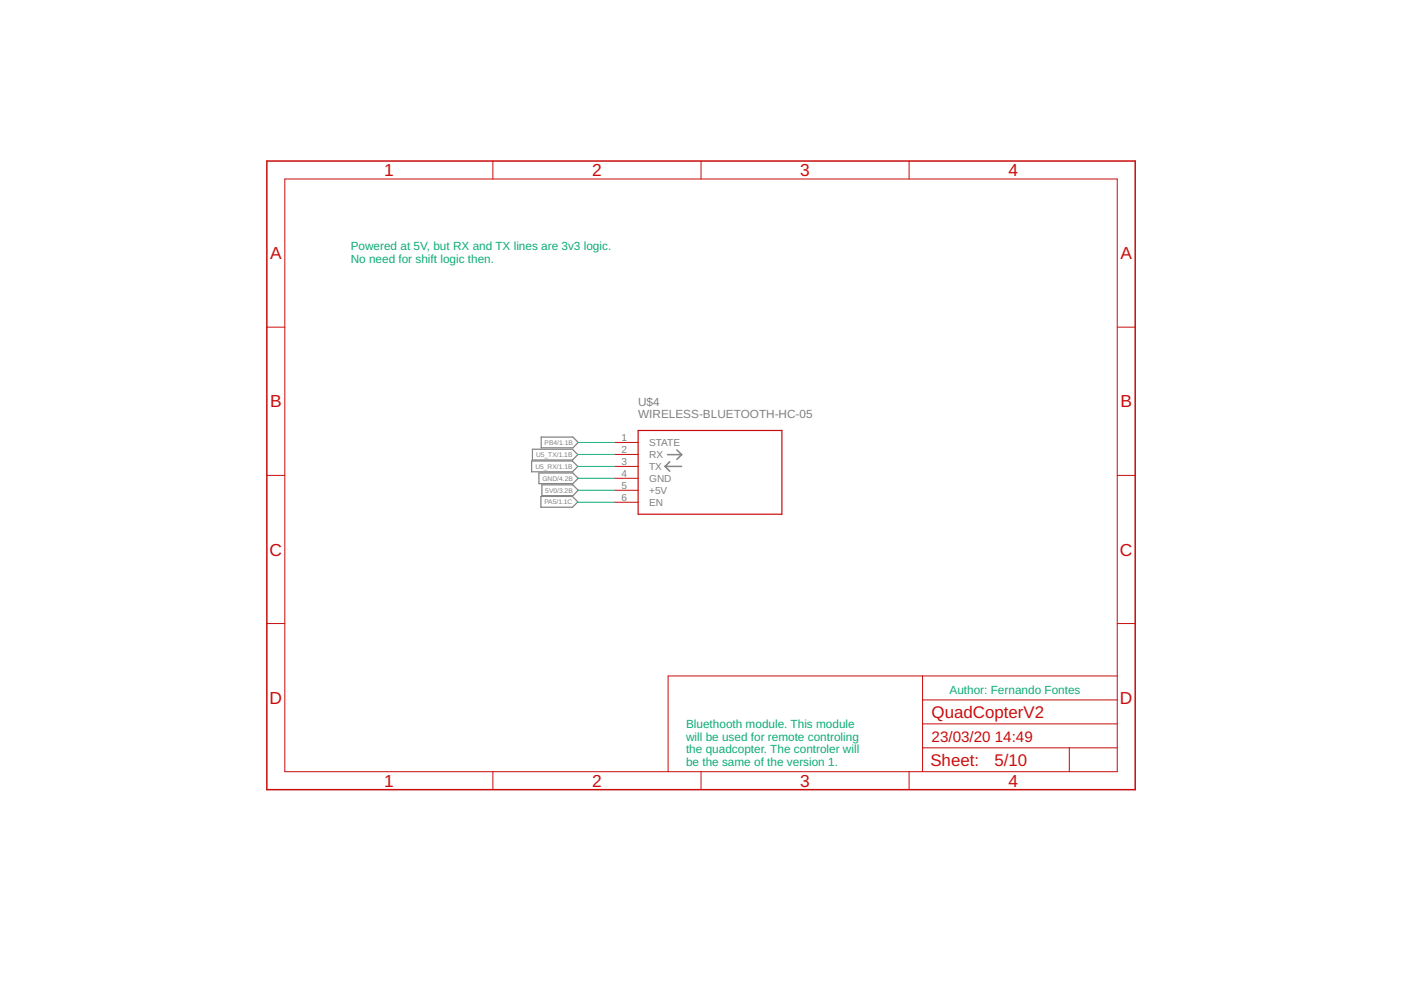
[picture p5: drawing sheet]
<svg xmlns="http://www.w3.org/2000/svg" width="297mm" height="210mm" viewBox="0 0 297 210" stroke-linecap="round" stroke-linejoin="round" font-family="sans-serif">
<path d="M141 98.9h3.5M141 98.9l1 1M141.5 96.4h3M142 97.9l-1 1M143.5 95.4l1 1M144.5 96.4l-1 1" fill="none" stroke="#808080" stroke-width=".32"/>
<path d="M112.7 97.7h8.7l1.1 1.2-1.1 1.1h-8.7zM112.9 95.2h8.5l1.1 1.2-1.1 1.1h-8.5zM114.7 92.7h6.8l1.1 1.1-1.1 1.2h-6.8zM114.3 100.3h7.2l1.1 1.1-1.1 1.2h-7.2zM114.7 105.3h6.7l1.1 1.1-1.1 1.1h-6.7zM114.9 102.8h6.6l1.1 1.1-1.1 1.2h-6.6z" fill="none" stroke="#808080" stroke-width=".25"/>
<g fill="none" stroke="#c90d0c" stroke-width=".21">
<path d="M60.4 38h176.5v125.6h-176.5zM104.5 34.1v3.9M148.6 34.1v3.9M192.7 34.1v3.9M56.6 69.4h3.8M236.9 69.4h3.8M130.2 93.8h5.1M130.2 96.4h5.1M130.2 98.9h5.1M56.6 100.8h3.8M130.2 101.4h5.1M130.2 103.9h5.1"/>
<path d="M130.2 106.5h5.1M236.9 100.8h3.8M56.6 132.2h3.8M236.9 132.2h3.8M195.6 158.6h41.3M195.6 143.3v20.3M195.6 153.5h41.3M195.6 148.4h41.3M226.7 158.6v5M236.9 143.3h-95.3v20.3M104.5 163.6v3.8M148.6 163.6v3.8"/>
<path d="M192.7 163.6v3.8"/>
</g>
<path d="M135.3 91.3h30.5v17.7h-30.5z" fill="none" stroke="#c90d0c" stroke-width=".25"/>
<path d="M56.6 34.1h184.1v133.3h-184.1z" fill="none" stroke="#c90d0c" stroke-width=".32"/>
<path d="M122.6 98.9h7.6M122.6 96.4h7.6M122.6 93.8h7.6M122.6 103.9h7.6M122.6 106.5h7.6M122.6 101.4h7.6" fill="none" stroke="#0dab76" stroke-width=".21"/>
<g font-size="3.7" fill="#c90d0c">
<text x="81.4" y="37.3">1</text>
<text x="125.6" y="37.3">2</text>
<text x="169.7" y="37.3">3</text>
<text x="213.8" y="37.3">4</text>
<text x="57.3" y="54.9">A</text>
<text x="237.5" y="54.9">A</text>
<text x="57.3" y="86.4">B</text>
<text x="237.5" y="86.4">B</text>
<text x="57.1" y="117.8">C</text>
<text x="237.4" y="117.8">C</text>
<text x="57.1" y="149.2">D</text>
<text x="237.4" y="149.2">D</text>
<text x="81.4" y="166.8">1</text>
<text x="125.6" y="166.8">2</text>
<text x="169.7" y="166.8">3</text>
<text x="213.8" y="166.8">4</text>
</g>
<g font-size="3.6" fill="#c90d0c">
<text x="197.5" y="152.2">QuadCopterV2</text>
<text x="197.3" y="162.5">Sheet:</text>
<text x="210.8" y="162.4">5/10</text>
</g>
<g font-size="3.2" fill="#c90d0c">
<text x="197.5" y="157.3">23/03/20</text>
<text x="210.9" y="157.3">14:49</text>
</g>
<g font-size="2.5" fill="#0dab76">
<text x="74.4" y="53">Powered at 5V, but RX and TX lines are 3v3 logic.</text>
<text x="74.4" y="55.7">No need for shift logic then.</text>
<text x="201.3" y="147.1">Author: Fernando Fontes</text>
<text x="145.5" y="154.4">Bluethooth module. This module</text>
<text x="145.5" y="157">will be used for remote controling</text>
<text x="145.5" y="159.7">the quadcopter. The controler will</text>
<text x="145.5" y="162.4">be the same of the version 1.</text>
</g>
<g font-size="2.5" fill="#808080">
<text x="135.3" y="88.7">WIRELESS-BLUETOOTH-HC-05</text>
<text x="135.3" y="86.2">U$4</text>
</g>
<g font-size="2.1" fill="#808080">
<text x="131.8" y="93.4">1</text>
<text x="131.8" y="96">2</text>
<text x="137.6" y="94.6">STATE</text>
<text x="131.8" y="98.5">3</text>
<text x="131.8" y="101.1">4</text>
<text x="137.6" y="97.1">RX</text>
<text x="137.6" y="99.6">TX</text>
<text x="131.8" y="103.6">5</text>
<text x="131.8" y="106.1">6</text>
<text x="137.6" y="102.2">GND</text>
<text x="137.6" y="104.7">+5V</text>
<text x="137.6" y="107.3">EN</text>
</g>
<g font-size="1.4" fill="#808080">
<text x="115.5" y="94.3">PB4/1.1B</text>
<text x="113.5" y="99.4">U5_RX/1.1B</text>
<text x="113.7" y="96.9">U5_TX/1.1B</text>
<text x="115" y="101.9">GND/4.2B</text>
<text x="115.4" y="106.9">PA5/1.1C</text>
<text x="115.6" y="104.5">5V0/3.2B</text>
</g>
</svg>
